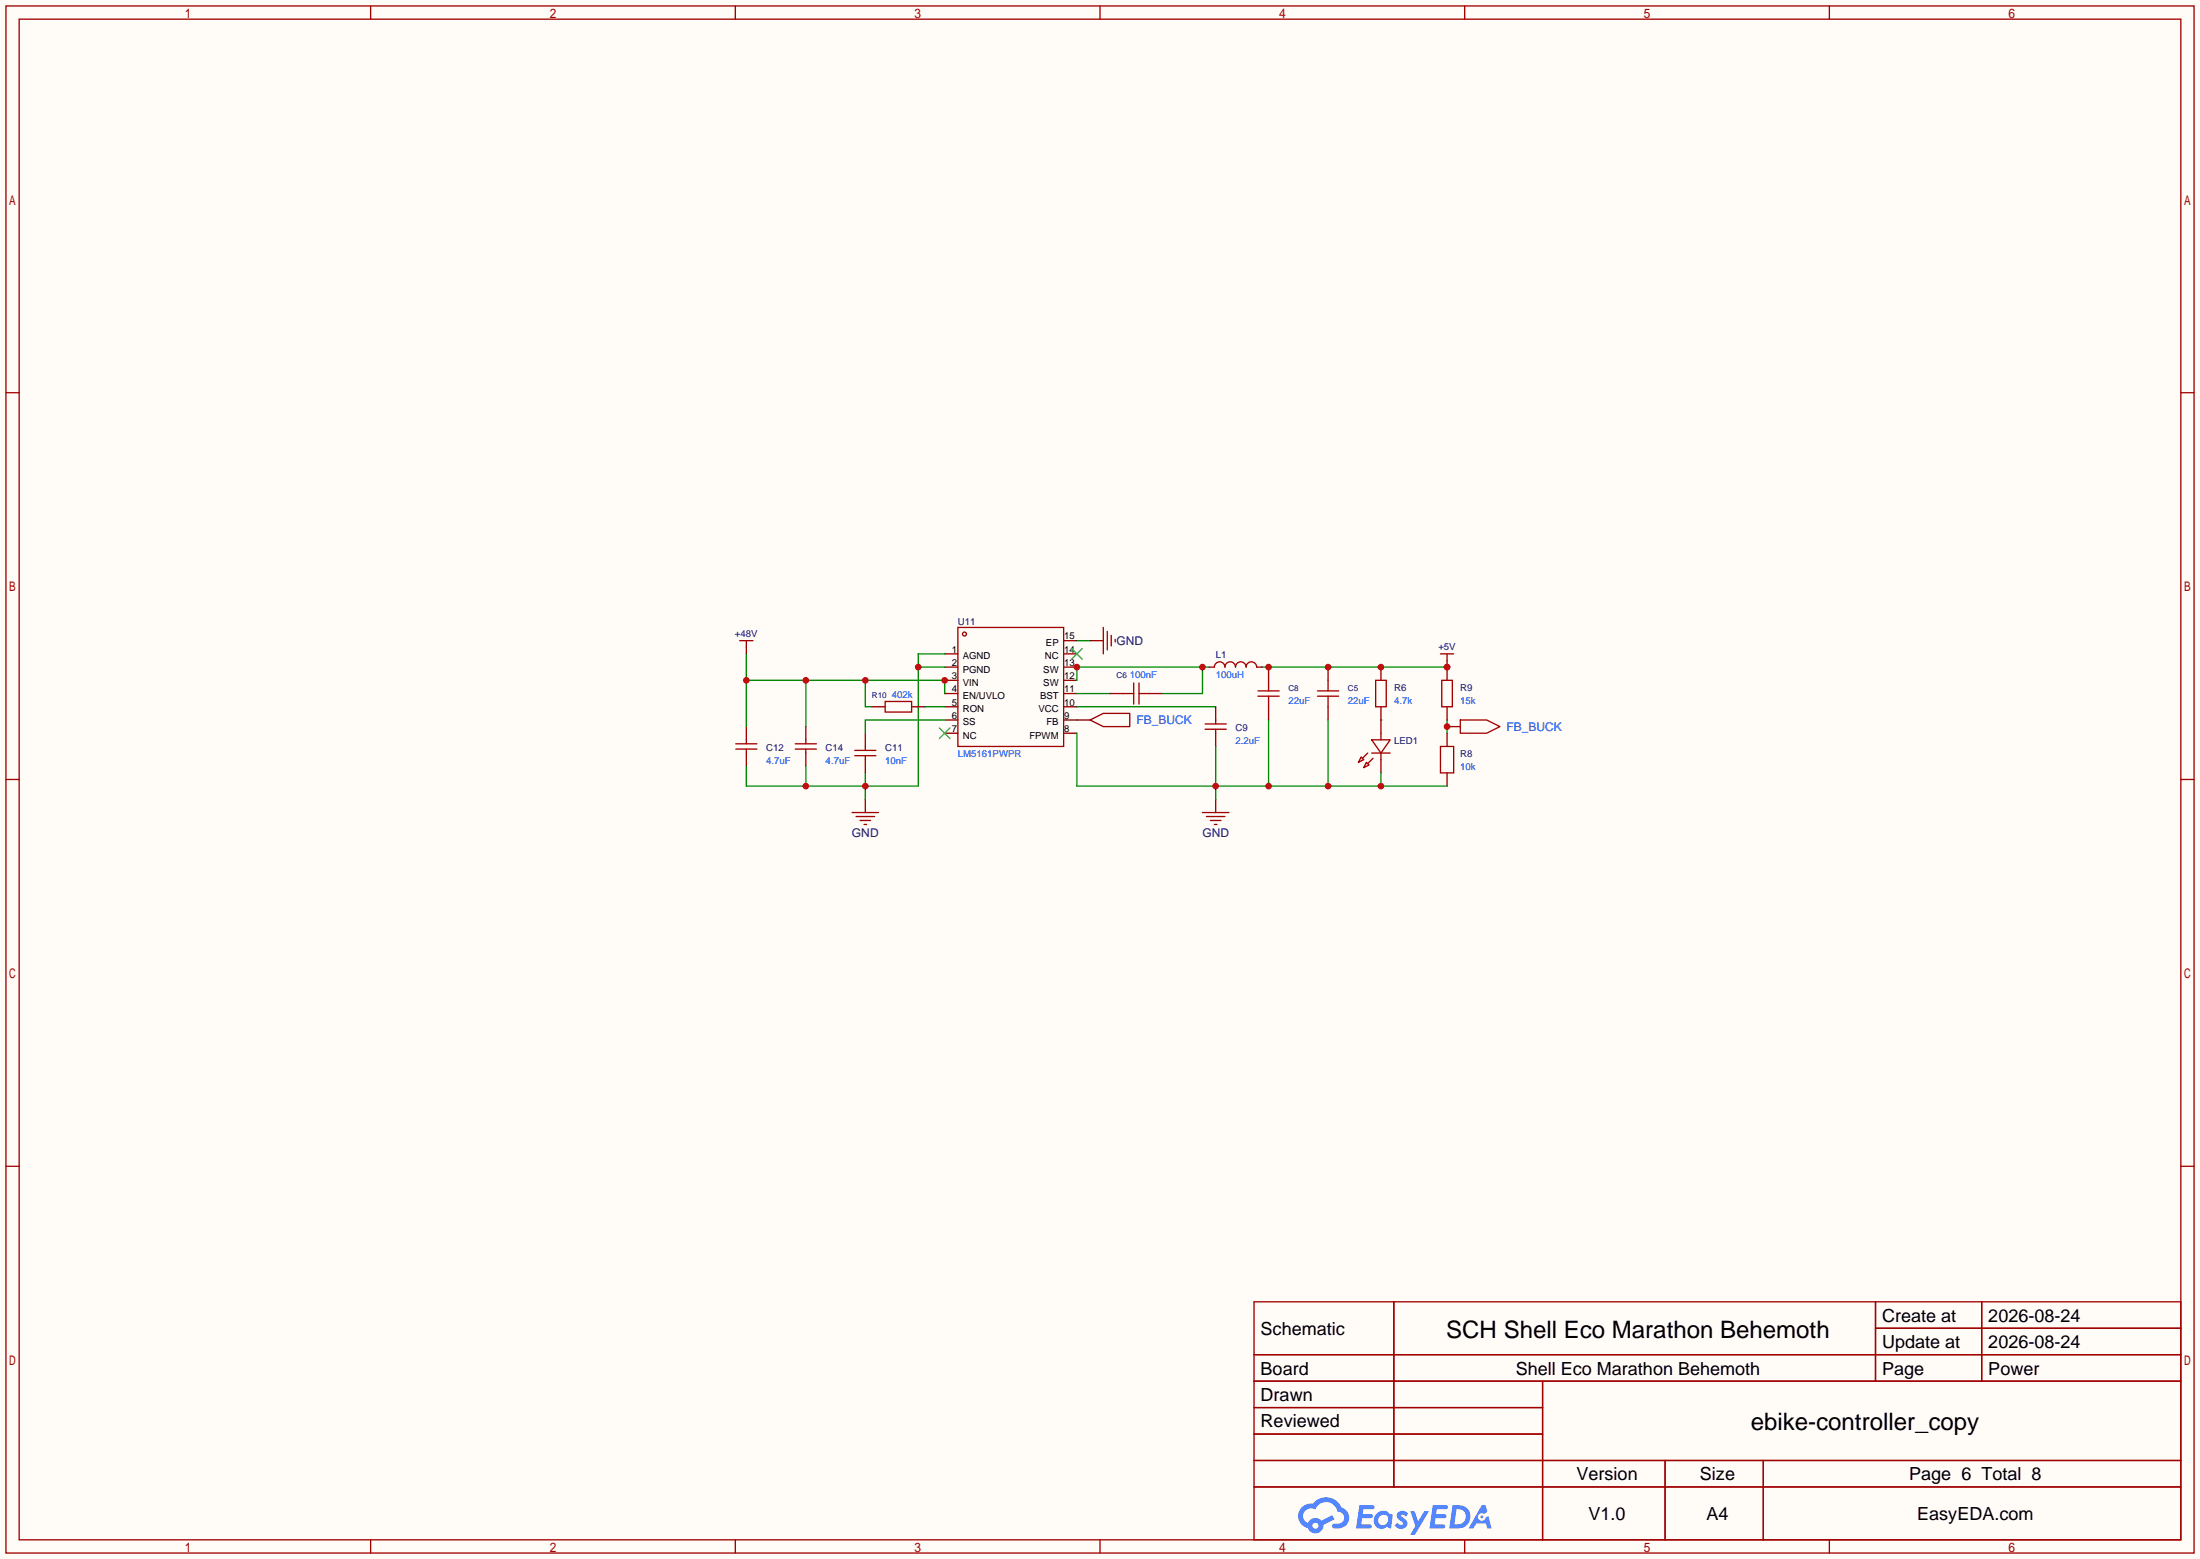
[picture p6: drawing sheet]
<svg xmlns="http://www.w3.org/2000/svg" width="423mm" height="299mm" viewBox="0 0 423 299" stroke-linecap="round" stroke-linejoin="round" font-family="sans-serif">
<path d="M0 0h422.7v299.5h-422.7z" fill="#fffcf7"/>
<g fill="none" stroke="#a10000" stroke-width=".25">
<path d="M1.1 1.1h420.4v297.2h-420.4zM3.7 3.7h415.3v292.1h-415.3zM71.2 1.1v2.6M141.3 1.1v2.6M211.3 1.1v2.6M281.4 1.1v2.6M351.5 1.1v2.6M1.1 75.4h2.6M419 75.4h2.5M1.1 149.7h2.6M419 149.7h2.5M1.1 224h2.6"/>
<path d="M419 224h2.5M240.9 250.1h178.1v45.7h-178.1zM267.8 250.1v35.5M360.3 250.1v15.2M360.3 255.1h58.7M380.7 250.1v15.2M240.9 260.2h178.1M240.9 265.3h178.1M240.9 270.4h55.5M240.9 275.5h55.5M296.4 265.3v30.5M71.2 295.8v2.5"/>
<path d="M141.3 295.8v2.5M211.3 295.8v2.5M240.9 280.5h178.1M240.9 285.6h178.1M281.4 295.8v2.5M319.9 280.5v15.3M338.8 280.5v15.3M351.5 295.8v2.5"/>
</g>
<g fill="#5487ff">
<path d="M268.7 290.5a1.3 1.3 0 0 1 1.8 .2l-.4 .7a.54 .54 0 0 0-.9-.3l.1 .2a1.58 1.58 0 0 1 1.1 1.6 1.43 1.43 0 0 1-2.5 .2l.5-.6a.64 .64 0 0 0 .5 .4 .64 .64 0 0 0 .7-.2l-.2-.3a1.35 1.35 0 0 1-.9-1.8z"/>
<path d="M270.9 290.3h.9l.6 1.9 1.2-1.9h.9l-2.7 4.5h-.9l1-1.7z"/>
<path d="M261.2 289.1h1.6a1.31 1.31 0 0 1 1.2 .2 .4 .4 0 0 1-.3 .6h-1.8l-.1 .9h1.6a.4 .4 0 0 1 .4 .5 .4 .4 0 0 1-.4 .3h-1.7l-.2 1.2h.8a1.23 1.23 0 0 1 1.2 .2 .39 .39 0 0 1-.3 .6h-2.7z"/>
<path d="M275.3 289.1h1.6a1.32 1.32 0 0 1 1.2 .2 .39 .39 0 0 1-.3 .6h-1.8l-.1 .9h1.6a.4 .4 0 0 1 .4 .5 .4 .4 0 0 1-.4 .3h-1.7l-.2 1.2h.8a1.23 1.23 0 0 1 1.2 .2 .39 .39 0 0 1-.3 .6h-2.7z"/>
<path d="M284.7 289.1h.7l.3 1.4-.6 .3a.75 .75 0 0 0-1.1 .3 .75 .75 0 0 0 .5 1.1 .75 .75 0 0 0 .9-.7l.5-.3 .7 2.4h-.9l-.2-1h-1.9l-.5 1h-.9z"/>
<path d="M279.1 289.1l-.7 4.5h1.5a2.27 2.27 0 0 0 2.6-2.3 2.27 2.27 0 0 0-2.7-2.2zM279.8 289.9a1.5 1.5 0 0 1 1.8 1.5 1.5 1.5 0 0 1-1.9 1.4h-.3z"/>
<path d="M264.5 290.7a1.6 1.6 0 0 0-.4 2.2 1.6 1.6 0 0 0 2.2 .5l.2-.2 .8 .4 .3-2.5-.2-.3h-.5a1.58 1.58 0 0 0-2.4-.1zM265.1 291.3a.99 .99 0 0 1 1.6 .3 .99 .99 0 0 1-.9 1.3 .94 .94 0 0 1-1-.5 .94 .94 0 0 1 .3-1.1z"/>
<path d="M250.1 289.5a2.37 2.37 0 0 0 1.2 4 1.54 1.54 0 0 0 1.7 1 1.54 1.54 0 0 0 1.3-1.6l2.1-1.1-.5-.8-2 1.1a1.57 1.57 0 0 0-2.6 .5 1.5 1.5 0 0 1-.8-2.1 1.5 1.5 0 0 1 2.2-.5 2.23 2.23 0 0 1 2.3-1.5 2.23 2.23 0 0 1 2 1.9 1.16 1.16 0 0 1 1.2 1 1.16 1.16 0 0 1-1.1 1.3h-.6a.47 .47 0 0 0-.6 .4 .47 .47 0 0 0 .4 .5 2.19 2.19 0 0 0 2.4-.8 2.19 2.19 0 0 0 .1-2.5l-1.1-.8a3.2 3.2 0 0 0-5.5-.7l-1.1 .1zM252.1 293.1a.6 .6 0 0 1 1.2 0 .6 .6 0 0 1-1.2 0z"/>
<circle cx="284.7" cy="291.4" r=".28"/>
</g>
<g fill="none" stroke="#a10000" stroke-width=".25">
<path d="M142.1 123.1h2.6M143.4 123.1v1.2M184 120.5h20.3v22.9h-20.3zM212 120.5v5.1M212.7 121.3v3.5M213.5 122v2.1M214.2 122.8v.5M215.8 133.2h2M217.8 131.2v4.1M218.8 131.2v4.1M218.8 133.2h2.1M241.7 132.7h4"/>
<path d="M241.7 133.7h4M243.7 130.7v2M243.7 133.7v2.1M253.1 132.7h4.1M253.1 133.7h4.1M255.1 130.7v2M255.1 133.7v2.1M264.3 130.7h2v5.1h-2zM276.7 125.6h2.6M278 125.6v1.3M141.4 143.9h4M141.4 142.9h4"/>
<path d="M143.4 142.1v.8M143.4 143.9v.8M152.8 143.9h4M152.8 142.9h4M154.8 142.1v.8M154.8 143.9v.8M163.7 156.1h5.1M164.2 145.2h4.1M164.2 144.1h4.1M164.5 156.8h3.5M165.2 157.6h2.1M166 158.4h.5"/>
<path d="M166.2 143.4v.7M166.2 145.2v.7M231 156.1h5.1M231.8 156.8h3.5M232.5 157.6h2.1M233.3 158.4h.5M261.5 145.4l.5 .5-1 .5zM262.5 146.4l.5 .5-1 .5zM262.8 144.7l-1.1 1M263.5 142.1h3.6l-1.8 2.6zM263.5 144.7h3.6M263.8 145.7l-1 1"/>
<path d="M265.3 140.8v1.3M265.3 144.7v1.2"/>
<circle cx="185.3" cy="121.8" r=".38"/>
</g>
<g fill="none" stroke="#870000" stroke-width=".25">
<path d="M143.4 124.3v1.3M143.4 139.6v2.5M154.8 139.6v2.5M181.5 133.2h2.5M181.5 125.6h2.5M181.5 128.1h2.5M181.5 130.7h2.5M181.5 135.8h2.5M181.5 138.3h2.5M204.3 123.1h2.6M204.3 133.2h2.6M204.3 125.6h2.6"/>
<path d="M204.3 128.1h2.6M204.3 130.7h2.6M204.3 135.8h2.6M204.3 138.3h2.6M209.4 123.1h2.6M213.2 133.2h2.6M220.9 133.2h2.5M243.7 128.1v2.6M243.7 135.8v2.5M255.1 128.1v2.6M255.1 135.8v2.5M265.3 128.1v2.6"/>
<path d="M265.3 135.8v5M278 126.9v1.2M143.4 144.7v2.5M154.8 144.7v2.5M166.2 140.8v2.6M166.2 145.9v2.6M166.2 153.5v2.6M181.5 140.8h2.5M204.3 140.8h2.6M233.6 153.5v2.6M265.3 145.9v2.6"/>
</g>
<path d="M231 128.1v5.1h-7.6M232.3 128.1h-25.4v2.6M278 138.3v2.5" fill="none" stroke="#008700" stroke-width=".25"/>
<path d="M180.5 139.8l2 2.1M182.5 139.8l-2 2.1M205.9 124.6l2 2M207.9 124.6l-2 2" fill="none" stroke="#3c3" stroke-width=".25"/>
<g fill="#c00">
<circle cx="206.9" cy="128.1" r=".63"/>
<circle cx="231" cy="128.1" r=".63"/>
</g>
<path d="M206.9 133.2h6.3M206.9 135.8h26.7M242.4 128.1h35.6M265.3 138.3h.1" fill="none" stroke="#008700" stroke-width=".25"/>
<path d="M231.5 139.1h4.1M233.6 138.3v.8M231.5 140.1h4.1M233.6 140.1v.7M276.7 143.4h2.6v5.1h-2.6z" fill="none" stroke="#a10000" stroke-width=".25"/>
<path d="M233.6 135.8v2.5M233.6 140.8v2.6M278 140.8v2.6M278 148.5v2.5" fill="none" stroke="#870000" stroke-width=".25"/>
<g fill="#c00">
<circle cx="265.3" cy="128.1" r=".63"/>
<circle cx="278" cy="128.1" r=".63"/>
<circle cx="255.1" cy="128.1" r=".63"/>
<circle cx="243.7" cy="128.1" r=".63"/>
</g>
<path d="M243.7 138.3v12.7M255.1 138.3v12.7M206.9 140.8v10.2h71.1M233.6 143.4v10.1M265.3 148.5v2.5" fill="none" stroke="#008700" stroke-width=".25"/>
<g fill="#c00">
<circle cx="265.3" cy="151" r=".63"/>
<circle cx="255.1" cy="151" r=".63"/>
<circle cx="243.7" cy="151" r=".63"/>
<circle cx="233.6" cy="151" r=".63"/>
</g>
<path d="M206.9 138.3h2.5M278 139.6h2.5" fill="none" stroke="#870000" stroke-width=".25"/>
<path d="M209.4 138.3l2.6-1.3h5v2.6h-5z" fill="none" stroke="#a10000" stroke-width=".25"/>
<path d="M206.9 138.3h.1" fill="none" stroke="#008700" stroke-width=".25"/>
<circle cx="278" cy="139.6" r=".63" fill="#c00"/>
<path d="M280.5 138.3h5.1l2.6 1.3-2.6 1.2h-5.1z" fill="none" stroke="#a10000" stroke-width=".25"/>
<path d="M176.4 128.1h5.1M181.5 138.3h-15.3v2.5M181.5 125.6h-5.1v25.4h-33v-3.8M154.8 147.2v3.8M166.2 148.5v5" fill="none" stroke="#008700" stroke-width=".25"/>
<g fill="#c00">
<circle cx="166.2" cy="151" r=".63"/>
<circle cx="176.4" cy="128.1" r=".63"/>
<circle cx="154.8" cy="151" r=".63"/>
</g>
<path d="M143.4 125.6v14M143.4 130.7h38.1v2.5M154.8 130.7v8.9M166.2 130.7v5.1h1.3M206.9 123.1h2.5" fill="none" stroke="#008700" stroke-width=".25"/>
<g fill="#c00">
<circle cx="143.4" cy="130.7" r=".63"/>
<circle cx="154.8" cy="130.7" r=".63"/>
<circle cx="166.2" cy="130.7" r=".63"/>
<circle cx="181.5" cy="130.7" r=".63"/>
</g>
<path d="M167.5 135.8h2.6M175.1 135.8h2.6M232.3 128.1h1M241.4 128.1h1M278 128.1v2.6" fill="none" stroke="#870000" stroke-width=".25"/>
<path d="M170.1 134.7h5v2.1h-5zM233.3 128.1a1.02 1.02 0 0 1 1-1 1.02 1.02 0 0 1 1 1 1.02 1.02 0 0 1 1-1 1.02 1.02 0 0 1 1.1 1 1.02 1.02 0 0 1 1-1 1.02 1.02 0 0 1 1 1 1.02 1.02 0 0 1 1-1 1.02 1.02 0 0 1 1 1" fill="none" stroke="#a10000" stroke-width=".25"/>
<path d="M177.7 135.8h3.8" fill="none" stroke="#008700" stroke-width=".25"/>
<circle cx="278" cy="128.1" r=".63" fill="#c00"/>
<path d="M278 135.8v2.5" fill="none" stroke="#870000" stroke-width=".25"/>
<path d="M277 130.7h2v5.1h-2z" fill="none" stroke="#a10000" stroke-width=".25"/>
<g font-size="4.6">
<text x="277.9" y="257">SCH Shell Eco Marathon Behemoth</text>
<text x="336.4" y="274.8">ebike-controller_copy</text>
</g>
<g font-size="3.5">
<text x="242.2" y="256.4">Schematic</text>
<text x="361.6" y="253.9">Create at</text>
<text x="382" y="253.9">2026-08-24</text>
<text x="361.6" y="259">Update at</text>
<text x="382" y="259">2026-08-24</text>
<text x="242.2" y="264">Board</text>
<text x="242.2" y="269.1">Drawn</text>
<text x="291.2" y="264">Shell Eco Marathon Behemoth</text>
<text x="361.6" y="264">Page</text>
<text x="382" y="264">Power</text>
<text x="242.2" y="274.2">Reviewed</text>
<text x="302.9" y="284.4">Version</text>
<text x="326.6" y="284.4">Size</text>
<text x="366.8" y="284.4">Page 6 Total 8</text>
<text x="305.2" y="292">V1.0</text>
<text x="327.8" y="292">A4</text>
<text x="368.3" y="292">EasyEDA.com</text>
</g>
<g font-size="2.3" fill="#000080">
<text x="214.5" y="123.9">GND</text>
<text x="163.7" y="160.7">GND</text>
<text x="231" y="160.7">GND</text>
</g>
<g font-size="2.3" fill="#00f">
<text x="218.3" y="139.1">FB_BUCK</text>
<text x="289.4" y="140.4">FB_BUCK</text>
</g>
<g font-size="1.8" fill="#000080">
<text x="141.2" y="122.3">+48V</text>
<text x="184" y="120.1">U11</text>
<text x="276.3" y="124.9">+5V</text>
<text x="233.6" y="126.4">L1</text>
<text x="267.8" y="132.8">R6</text>
<text x="280.5" y="132.8">R9</text>
<text x="237.4" y="140.4">C9</text>
<text x="267.8" y="142.9">LED1</text>
<text x="147.2" y="144.2">C12</text>
<text x="158.6" y="144.2">C14</text>
<text x="170.1" y="144.2">C11</text>
<text x="280.5" y="145.5">R8</text>
</g>
<g font-size="1.8">
<text x="182.9" y="125.4">1</text>
<text x="200.9" y="124.1">EP</text>
<text x="204.5" y="125.4">14</text>
<text x="204.5" y="122.8">15</text>
<text x="182.9" y="127.9">2</text>
<text x="182.9" y="130.5">3</text>
<text x="185" y="126.6">AGND</text>
<text x="185" y="129.2">PGND</text>
<text x="185" y="131.7">VIN</text>
<text x="200.4" y="131.7">SW</text>
<text x="200.4" y="129.2">SW</text>
<text x="200.7" y="126.6">NC</text>
<text x="204.5" y="130.5">12</text>
<text x="204.5" y="127.9">13</text>
<text x="182.9" y="133">4</text>
<text x="182.9" y="135.5">5</text>
<text x="185" y="134.3">EN/UVLO</text>
<text x="185" y="136.8">RON</text>
<text x="199.5" y="136.8">VCC</text>
<text x="199.8" y="134.3">BST</text>
<text x="204.5" y="135.5">10</text>
<text x="204.5" y="133">11</text>
<text x="182.9" y="138.1">6</text>
<text x="182.9" y="140.6">7</text>
<text x="185" y="139.3">SS</text>
<text x="185" y="141.9">NC</text>
<text x="197.8" y="141.9">FPWM</text>
<text x="201" y="139.3">FB</text>
<text x="204.5" y="140.6">8</text>
<text x="204.5" y="138.1">9</text>
</g>
<g font-size="1.8" fill="#00f">
<text x="217" y="130.2">100nF</text>
<text x="233.6" y="130.2">100uH</text>
<text x="171.3" y="134">402k</text>
<text x="247.5" y="135.3">22uF</text>
<text x="259" y="135.3">22uF</text>
<text x="267.8" y="135.3">4.7k</text>
<text x="280.5" y="135.3">15k</text>
<text x="237.4" y="142.9">2.2uF</text>
<text x="147.2" y="146.7">4.7uF</text>
<text x="158.6" y="146.7">4.7uF</text>
<text x="170.1" y="146.7">10nF</text>
<text x="184" y="145.5">LM5161PWPR</text>
<text x="280.5" y="148">10k</text>
</g>
<g font-size="1.6" fill="#000080">
<text x="214.5" y="130.2">C6</text>
<text x="167.5" y="134">R10</text>
<text x="247.5" y="132.8">C8</text>
<text x="259" y="132.8">C5</text>
</g>
</svg>
